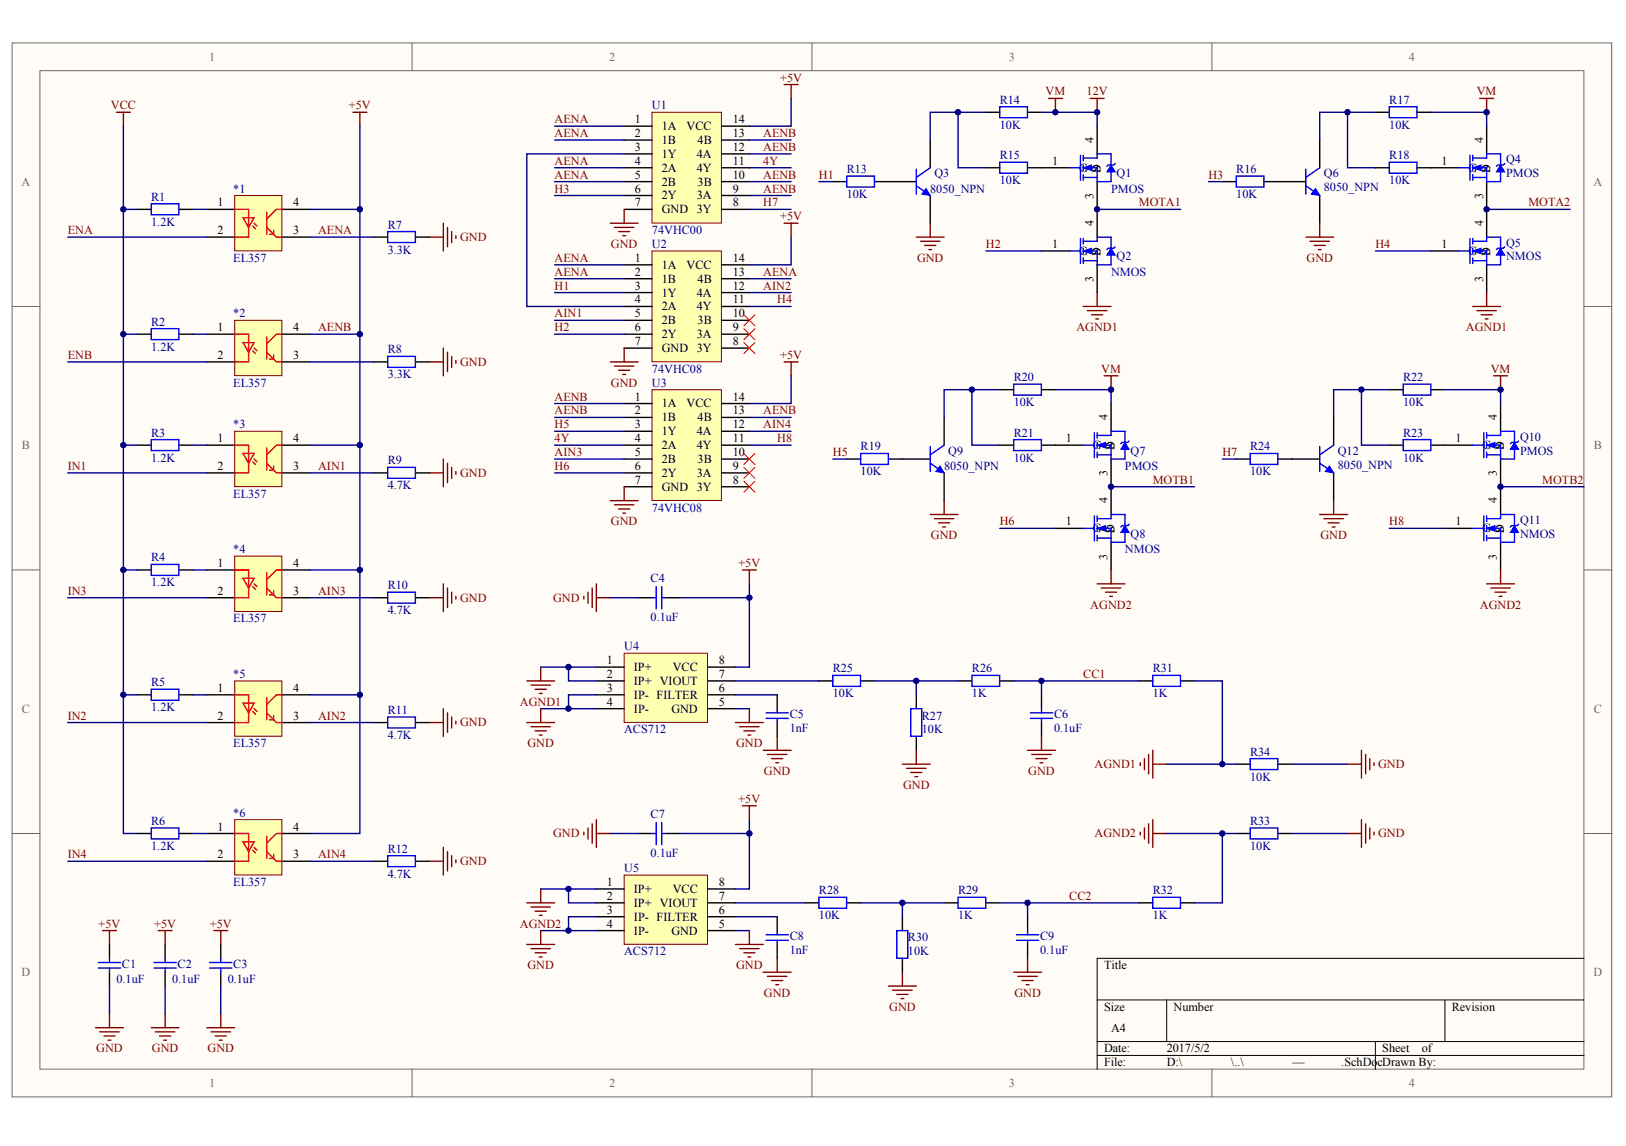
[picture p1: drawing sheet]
# Altium project 电机驱动—加密版.PrjPcb
1 sheet, 66 parts. Net scope: global (net labels, ports and power ports of the same name join across sheets).
Board file: 电机驱动—加密版.PcbDoc

## Sheet 电机驱动—加密版.SchDoc
size A3

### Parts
*1  EL357  [EL357]
*2  EL357  [EL357]
*3  EL357  [EL357]
*4  EL357  [EL357]
*5  EL357  [EL357]
*6  EL357  [EL357]
C1  value 0.1uF  [1608[0603]]  (hidden comment: 104)
C2  value 0.1uF  [1608[0603]]  (hidden comment: 104)
C3  value 0.1uF  [1608[0603]]  (hidden comment: 104)
C4  value 0.1uF  [1608[0603]]  (hidden comment: 104)
C5  value 1nF  [1608[0603]]  (hidden comment: 102)
C6  value 0.1uF  [1608[0603]]  (hidden comment: 104)
C7  value 0.1uF  [1608[0603]]  (hidden comment: 104)
C8  value 1nF  [1608[0603]]  (hidden comment: 102)
C9  value 0.1uF  [1608[0603]]  (hidden comment: 104)
Q1  PMOS  [TO-252AA_M]
Q2  NMOS  [TO-252AA_M]
Q3  8050_NPN  [SOT-23]
Q4  PMOS  [TO-252AA_M]
Q5  NMOS  [TO-252AA_M]
Q6  8050_NPN  [SOT-23]
Q7  PMOS  [TO-252AA_M]
Q8  NMOS  [TO-252AA_M]
Q9  8050_NPN  [SOT-23]
Q10  PMOS  [TO-252AA_M]
Q11  NMOS  [TO-252AA_M]
Q12  8050_NPN  [SOT-23]
R1  1.2K  [0603-r]
R2  1.2K  [0603-r]
R3  1.2K  [0603-r]
R4  1.2K  [0603-r]
R5  1.2K  [0603-r]
R6  1.2K  [0603-r]
R7  3.3K  [0603-r]
R8  3.3K  [0603-r]
R9  4.7K  [0603-r]
R10  4.7K  [0603-r]
R11  4.7K  [0603-r]
R12  4.7K  [0603-r]
R13  10K  [0603-r]
R14  10K  [0603-r]
R15  10K  [0603-r]
R16  10K  [0603-r]
R17  10K  [0603-r]
R18  10K  [0603-r]
R19  10K  [0603-r]
R20  10K  [0603-r]
R21  10K  [0603-r]
R22  10K  [0603-r]
R23  10K  [0603-r]
R24  10K  [0603-r]
R25  10K  [0603-r]
R26  1K  [0603-r]
R27  10K  [0603-r]
R28  10K  [0603-r]
R29  1K  [0603-r]
R30  10K  [0603-r]
R31  1K  [0603-r]
R32  1K  [0603-r]
R33  10K  [0603-r]
R34  10K  [0603-r]
U1  74VHC00  [SO-14]
U2  74VHC08  [SO-14]
U3  74VHC08  [SO-14]
U4  ACS712  [SO-8]
U5  ACS712  [SO-8]

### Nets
12V: Q1.4(D) Q4.4(D) Q7.4(D) Q10.4(D) R14.2 R17.2 R20.2 R22.2  [also labelled VM]
AENB: *1.4 *2.4 *3.4 *4.4 *5.4 *6.4 C1.2 C2.2 C3.2 C4.2 C7.2 U1.9(3A) U1.10(3B) U1.12(4A) U1.13(4B) U1.14(VCC) U2.14(VCC) U3.1(1A) U3.2(1B) U3.13(4B) U3.14(VCC) U4.8(VCC) U5.8(VCC)  [also labelled +5V]
AGND1: Q2.3(S) Q5.3(S) R31.2 R34.2 U4.1(IP+) U4.2(IP+)
AGND2: Q8.3(S) Q11.3(S) R32.2 R33.2 U5.1(IP+) U5.2(IP+)
GND: C1.1 C2.1 C3.1 C4.1 C5.1 C6.1 C7.1 C8.1 C9.1 Q3.1(E) Q6.1(E) Q9.1(E) Q12.1(E) R7.2 R8.2 R9.2 R10.2 R11.2 R12.2 R27.1 R30.1 R33.1 R34.1 U1.7(GND) U2.7(GND) U3.7(GND) U4.3(IP-) U4.4(IP-) U4.5(GND) U5.3(IP-) U5.4(IP-) U5.5(GND)
VCC: R1.1 R2.1 R3.1 R4.1 R5.1 R6.1
4Y: U1.11(4Y) U3.4(2A)
AENA: *1.3 R7.1 U1.1(1A) U1.2(1B) U1.4(2A) U1.5(2B) U2.1(1A) U2.2(1B) U2.13(4B)
AIN1: *3.3 R9.1 U2.5(2B)
AIN2: *5.3 R11.1 U2.12(4A)
AIN3: *4.3 R10.1 U3.5(2B)
AIN4: *6.3 R12.1 U3.12(4A)
CC1: C6.2 R26.2 R31.1
CC2: C9.2 R29.2 R32.1
ENA: *1.2
ENB: *2.2
H1: R13.1 U2.3(1Y)
H2: Q2.1(G) U2.6(2Y)
H3: R16.1 U1.6(2Y)
H4: Q5.1(G) U2.11(4Y)
H5: R19.1 U3.3(1Y)
H6: Q8.1(G) U3.6(2Y)
H7: R24.1 U1.8(3Y)
H8: Q11.1(G) U3.11(4Y)
IN1: *3.2
IN2: *5.2
IN3: *4.2
IN4: *6.2
MOTA1: Q1.3(S) Q2.4(D)
MOTA2: Q4.3(S) Q5.4(D)
MOTB1: Q7.3(S) Q8.4(D)
MOTB2: Q10.3(S) Q11.4(D)
Net*1_1: *1.1 R1.2
Net*2_1: *2.1 R2.2
Net*2_3: *2.3 R8.1
Net*3_1: *3.1 R3.2
Net*4_1: *4.1 R4.2
Net*5_1: *5.1 R5.2
Net*6_1: *6.1 R6.2
NetC5_2: C5.2 U4.6(FILTER)
NetC8_2: C8.2 U5.6(FILTER)
NetQ1_1: Q1.1(G) R15.2
NetQ3_2: Q3.2(B) R13.2
NetQ3_3: Q3.3(C) R14.1 R15.1
NetQ4_1: Q4.1(G) R18.2
NetQ6_2: Q6.2(B) R16.2
NetQ6_3: Q6.3(C) R17.1 R18.1
NetQ7_1: Q7.1(G) R21.2
NetQ9_2: Q9.2(B) R19.2
NetQ9_3: Q9.3(C) R20.1 R21.1
NetQ10_1: Q10.1(G) R23.2
NetQ12_2: Q12.2(B) R24.2
NetQ12_3: Q12.3(C) R22.1 R23.1
NetR25_1: R25.1 U4.7(VIOUT)
NetR25_2: R25.2 R26.1 R27.2
NetR28_1: R28.1 U5.7(VIOUT)
NetR28_2: R28.2 R29.1 R30.2
NetU1_3: U1.3(1Y) U2.4(2A)

Not connected (* = marked no-connect by the designer): U2 8(3Y)* 9(3A)* 10(3B)*; U3 8(3Y)* 9(3A)* 10(3B)*
